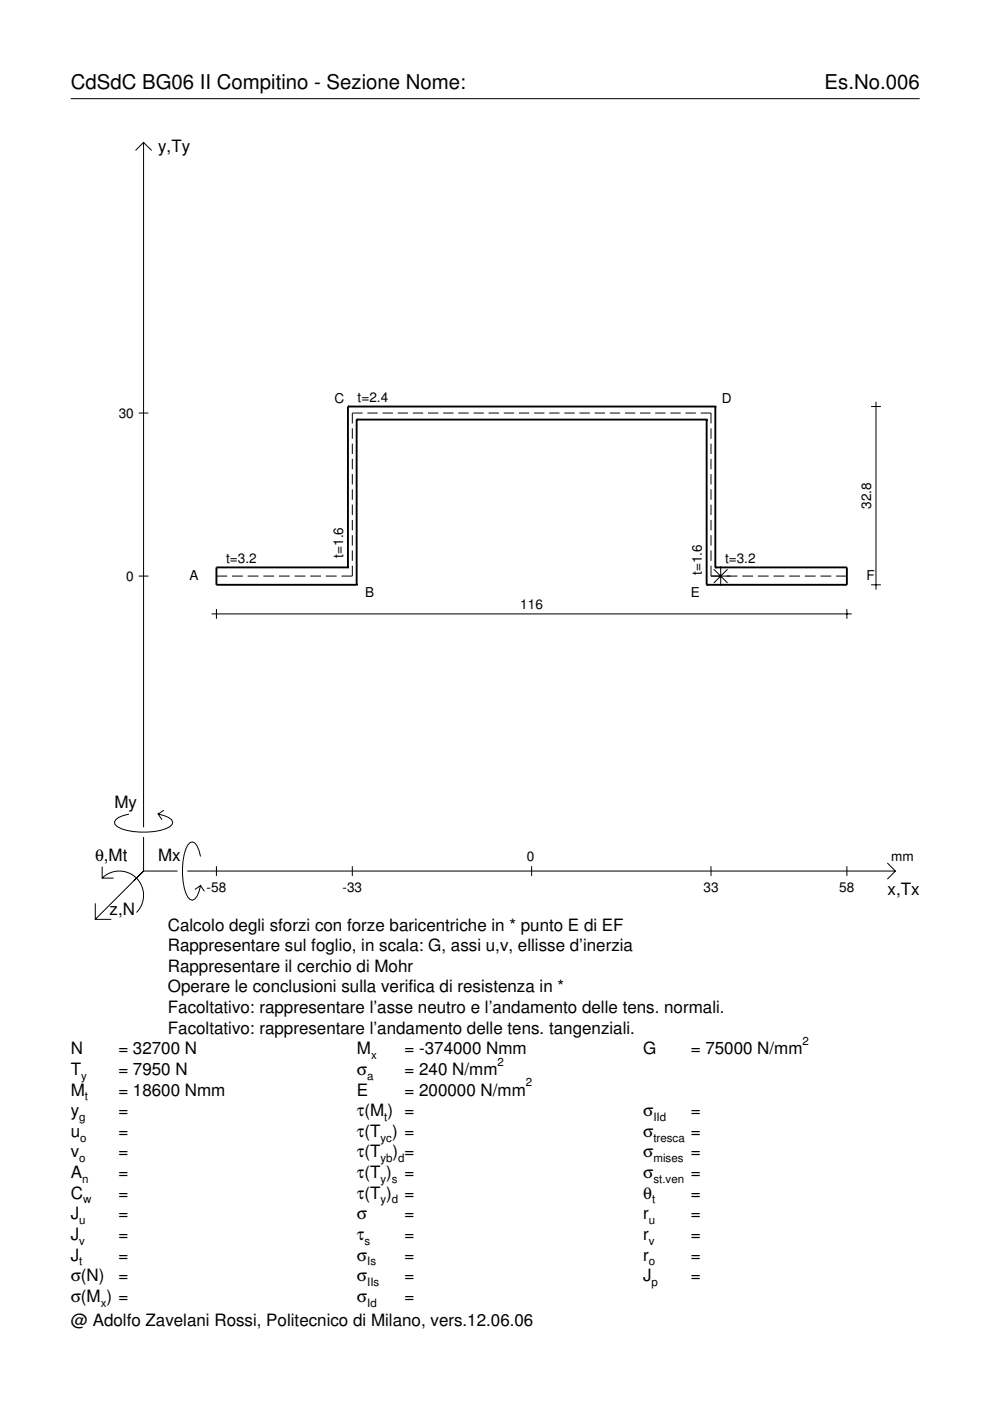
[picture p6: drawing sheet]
<svg xmlns="http://www.w3.org/2000/svg" width="210mm" height="297mm" viewBox="0 0 210 297" stroke-linecap="round" stroke-linejoin="round" font-family="sans-serif">
<g fill="none" stroke="#000" stroke-width=".21">
<path d="M15 20.9h180M28.7 31.9l1.7-1.7 1.8 1.7M30.4 30.2v145.2M29.4 87.6h2.1M74.7 90.8v2.2M74.7 94.1v2.2M74.7 97.3v2.2M76.9 87.6h-2.2v2.2M77.9 87.6h2.2M81.1 87.6h2.2M84.3 87.6h2.2M87.5 87.6h2.2"/>
<path d="M90.7 87.6h2.2M94 87.6h2.1M97.2 87.6h2.2M100.4 87.6h2.2M103.6 87.6h2.2M106.8 87.6h2.2M110 87.6h2.2M113.2 87.6h2.2M116.4 87.6h2.2M119.7 87.6h2.1M122.9 87.6h2.1M126.1 87.6h2.2"/>
<path d="M129.3 87.6h2.2M132.5 87.6h2.2M135.7 87.6h2.2M138.9 87.6h2.2M142.1 87.6h2.2M145.3 87.6h2.2M148.6 87.6h2.1v2.2M150.7 90.8v2.2M150.7 94.1v2.2M150.7 97.3v2.2M184.7 86.2h2.1M185.7 85.2v39.8"/>
<path d="M74.7 119.9v2.2h-2.3M74.7 100.5v2.2M74.7 103.8v2.2M74.7 107v2.2M74.7 110.2v2.2M74.7 113.5v2.2M74.7 116.7v2.2M150.7 119.9v2.2h5.6M150.7 100.5v2.2M150.7 103.8v2.2M150.7 107v2.2M150.7 110.2v2.2"/>
<path d="M150.7 113.5v2.2M150.7 116.7v2.2M29.4 122.1h2.1M44.9 130.2h135.7M45.9 122.1h2.3M45.9 129.1v2.1M49.2 122.1h2.3M52.5 122.1h2.3M55.8 122.1h2.3M59.1 122.1h2.3M62.5 122.1h2.2M65.8 122.1h2.3"/>
<path d="M69.1 122.1h2.3M151.3 120.7l3 2.9M152.8 120.1v4.1M154.3 120.7l-3 2.9M157.4 122.1h2.3M160.7 122.1h2.3M164 122.1h2.3M167.3 122.1h2.3M170.6 122.1h2.3M174 122.1h2.2M177.3 122.1h2.3M179.6 129.1v2.1"/>
<path d="M184.7 124h2.1M27.3 172.6a3.6 3.6 0 0 0-3 1.7l.1 .5a5.7 5.7 0 0 0 3.8 1.5 13.3 13.3 0 0 0 7.8-1l.5-.5 .1-.5a3.6 3.6 0 0 0-3.1-1.7l.8 1.2M30.4 177.5v7.2M34.7 171.8l-1.2 .8M20.2 191.5v3.4h3.4M21.7 186.2a5.1 5.1 0 0 1 7.2 0 5.1 5.1 0 0 1 0 7.3M21.7 183.8v2.4h2.4M30.4 184.7l-10.2 10.2M30.4 184.7l-2 2M30.4 184.7h7.2M39.7 184.7h150.1M42.5 181.6a3.6 3.6 0 0 0-1.7-3.1l-.5 .1a5.7 5.7 0 0 0-1.5 3.8 13.3 13.3 0 0 0 1 7.8l.5 .5 .5 .2a3.6 3.6 0 0 0 1.7-3.1l-1.2 .8"/>
<path d="M42.5 187.8l.8 1.2M45.9 183.7v2M74.7 183.7v2M112.7 183.7v2M150.7 183.7v2M179.6 183.7v2M188.1 183l1.7 1.7-1.7 1.7"/>
</g>
<g fill="none" stroke="#000" stroke-width=".4">
<path d="M73.8 86.2h.1M73.8 86.2v34.1M73.8 86.2h77.9M75.6 89h.1M75.6 89v35M75.6 89h74.2M149.8 89h.1M149.8 89v35M151.7 86.2h.1M151.7 86.2v34.1M73.8 120.3h.1M73.8 120.3h-27.9v3.7h29.7"/>
<path d="M75.6 124h.1M149.8 124h.1M151.7 120.3h.1M151.7 120.3h27.9v3.7h-29.8"/>
</g>
<g font-size="4.3">
<text x="15" y="18.9">CdSdC BG06 II Compitino - Sezione Nome:</text>
<text x="174.8" y="18.9">Es.No.006</text>
</g>
<g font-size="3.6">
<text x="33.5" y="32.3">y,Ty</text>
<text x="24.3" y="171.3">My</text>
<text x="20.1" y="182.6">θ,Mt</text>
<text x="33.5" y="182.6">Mx</text>
<text x="188.2" y="189.8">x,Tx</text>
<text x="23.2" y="193.9">z,N</text>
<text x="35.6" y="197.3">Calcolo degli sforzi con forze baricentriche in * punto E di EF</text>
<text x="35.6" y="201.7">Rappresentare sul foglio, in scala: G, assi u,v, ellisse d’inerzia</text>
<text x="35.6" y="206">Rappresentare il cerchio di Mohr</text>
<text x="35.6" y="210.4">Operare le conclusioni sulla verifica di resistenza in *</text>
<text x="35.6" y="214.8">Facoltativo: rappresentare l’asse neutro e l’andamento delle tens. normali.</text>
<text x="35.6" y="219.2">Facoltativo: rappresentare l’andamento delle tens. tangenziali.</text>
<text x="15" y="223.5">N</text>
<text x="15" y="227.9">T</text>
<text x="25.1" y="227.9">= 7950 N</text>
<text x="25.1" y="223.5">= 32700 N</text>
<text x="75.7" y="227.9">σ</text>
<text x="75.7" y="223.5">M</text>
<text x="85.8" y="223.5">= -374000 Nmm</text>
<text x="85.8" y="227.9">= 240 N/mm</text>
<text x="136.4" y="223.5">G</text>
<text x="146.5" y="223.5">= 75000 N/mm</text>
<text x="15" y="232.3">M</text>
<text x="25.1" y="232.3">= 18600 Nmm</text>
<text x="75.7" y="232.3">E</text>
<text x="85.8" y="232.3">= 200000 N/mm</text>
<text x="15" y="236.7">y</text>
<text x="25.1" y="236.7">=</text>
<text x="75.7" y="236.7">τ(M ) =</text>
<text x="136.4" y="236.7">σ</text>
<text x="146.5" y="236.7">=</text>
<text x="15" y="241">u</text>
<text x="15" y="245.4">v</text>
<text x="25.1" y="241">=</text>
<text x="25.1" y="245.4">=</text>
<text x="75.7" y="241">τ(T ) =</text>
<text x="75.7" y="245.4">τ(T</text>
<text x="83.3" y="245.4">) =</text>
<text x="136.4" y="241">σ</text>
<text x="136.4" y="245.4">σ</text>
<text x="146.5" y="241">=</text>
<text x="146.5" y="245.4">=</text>
<text x="15" y="249.8">A</text>
<text x="25.1" y="249.8">=</text>
<text x="75.7" y="249.8">τ(T )</text>
<text x="85.8" y="249.8">=</text>
<text x="136.4" y="249.8">σ</text>
<text x="146.5" y="249.8">=</text>
<text x="15" y="254.2">C</text>
<text x="25.1" y="254.2">=</text>
<text x="75.7" y="254.2">τ(T )</text>
<text x="85.8" y="254.2">=</text>
<text x="136.4" y="254.2">θ</text>
<text x="146.5" y="254.2">=</text>
<text x="15" y="258.5">J</text>
<text x="15" y="262.9">J</text>
<text x="25.1" y="258.5">=</text>
<text x="25.1" y="262.9">=</text>
<text x="75.7" y="258.5">σ</text>
<text x="75.7" y="262.9">τ</text>
<text x="85.8" y="258.5">=</text>
<text x="85.8" y="262.9">=</text>
<text x="136.4" y="258.5">r</text>
<text x="136.4" y="262.9">r</text>
<text x="146.5" y="258.5">=</text>
<text x="146.5" y="262.9">=</text>
<text x="15" y="267.3">J</text>
<text x="25.1" y="267.3">=</text>
<text x="75.7" y="267.3">σ</text>
<text x="85.8" y="267.3">=</text>
<text x="136.4" y="267.3">r</text>
<text x="146.5" y="267.3">=</text>
<text x="15" y="271.7">σ(N)</text>
<text x="25.1" y="271.7">=</text>
<text x="75.7" y="271.7">σ</text>
<text x="85.8" y="271.7">=</text>
<text x="136.4" y="271.7">J</text>
<text x="146.5" y="271.7">=</text>
<text x="15" y="281.2">@ Adolfo Zavelani Rossi, Politecnico di Milano, vers.12.06.06</text>
<text x="15" y="276">σ(M ) =</text>
<text x="75.7" y="276">σ</text>
<text x="85.8" y="276">=</text>
</g>
<g font-size="2.9">
<text x="25.2" y="88.6">30</text>
<text x="70.9" y="85.5">C</text>
<text x="75.8" y="85.2">t=2.4</text>
<text x="153" y="85.5">D</text>
<text x="184.7" y="107.9" transform="rotate(-90 184.7 107.9)">32.8</text>
<text x="47.9" y="119.3">t=3.2</text>
<text x="72.7" y="118.2" transform="rotate(-90 72.7 118.2)">t=1.6</text>
<text x="153.7" y="119.3">t=3.2</text>
<text x="26.8" y="123.1">0</text>
<text x="40.2" y="123">A</text>
<text x="148.8" y="121.9" transform="rotate(-90 148.8 121.9)">t=1.6</text>
<text x="183.7" y="123">F</text>
<text x="77.4" y="126.5">B</text>
<text x="110.3" y="129.1">116</text>
<text x="146.5" y="126.5">E</text>
<text x="111.7" y="182.6">0</text>
<text x="189" y="182.6">mm</text>
<text x="43.8" y="189.1">-58</text>
<text x="72.6" y="189.1">-33</text>
<text x="149.1" y="189.1">33</text>
<text x="178" y="189.1">58</text>
</g>
<g font-size="2.4">
<text x="170.2" y="221.5">2</text>
<text x="78.7" y="224.5">x</text>
<text x="105.5" y="225.9">2</text>
<text x="17.2" y="228.9">y</text>
<text x="18" y="233.3">t</text>
<text x="77.9" y="228.9">a</text>
<text x="111.5" y="230.3">2</text>
<text x="16.8" y="237.7">g</text>
<text x="81.5" y="237.7">t</text>
<text x="138.5" y="237.7">IId</text>
<text x="17" y="242">o</text>
<text x="80.7" y="242">yc</text>
<text x="138.5" y="242">tresca</text>
<text x="16.8" y="246.4">o</text>
<text x="17.4" y="250.8">n</text>
<text x="80.7" y="246.4">yb d</text>
<text x="80.7" y="250.8">y s</text>
<text x="138.5" y="246.4">mises</text>
<text x="138.5" y="250.8">st.ven</text>
<text x="17.6" y="255.2">w</text>
<text x="80.7" y="255.2">y d</text>
<text x="138.2" y="255.2">t</text>
<text x="16.8" y="259.5">u</text>
<text x="16.8" y="263.9">v</text>
<text x="77.3" y="263.9">s</text>
<text x="137.6" y="259.5">u</text>
<text x="137.6" y="263.9">v</text>
<text x="16.8" y="268.3">t</text>
<text x="77.9" y="268.3">Is</text>
<text x="137.6" y="268.3">o</text>
<text x="77.9" y="272.7">IIs</text>
<text x="138.2" y="272.7">p</text>
<text x="21.4" y="277">x</text>
<text x="77.9" y="277">Id</text>
</g>
</svg>
